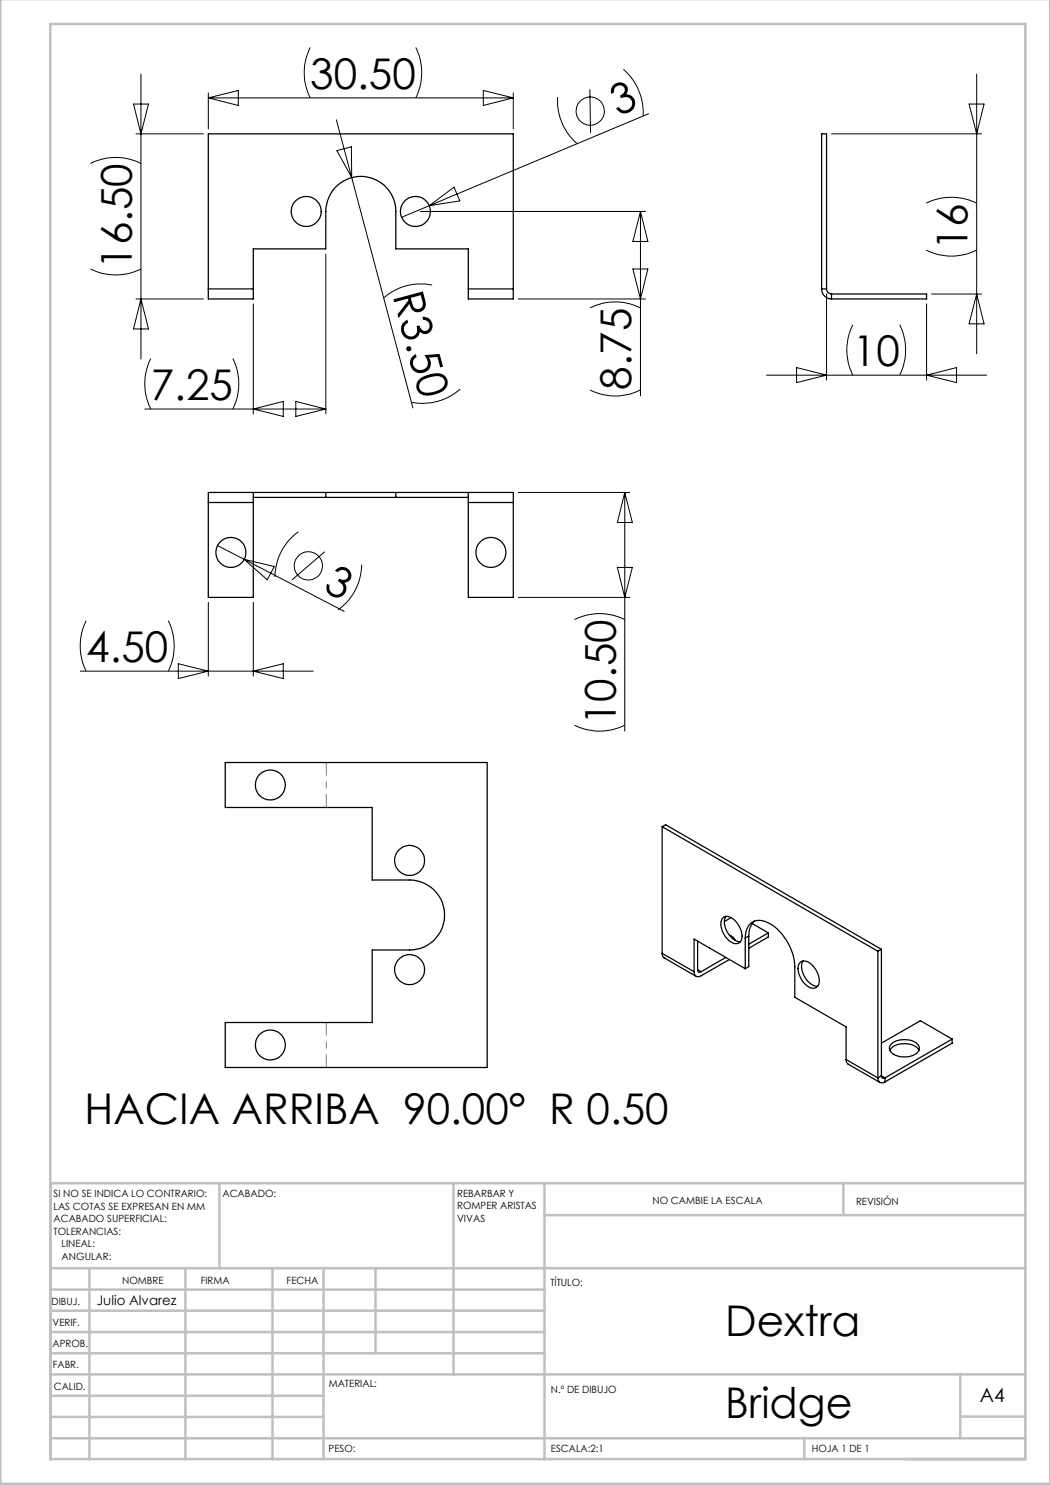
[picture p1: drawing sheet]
<svg xmlns="http://www.w3.org/2000/svg" width="210mm" height="297mm" viewBox="0 0 210 297" stroke-linecap="round" stroke-linejoin="round" font-family="sans-serif">
<g fill="none" stroke="#000" stroke-width=".2">
<path d="M28.2 14.8v57M41.7 18.6v7.2M41.7 19.6h61M41.7 19.6l6-1.5v3zM62.1 9.5a11.2 11.2 0 0 0 0 10.1M83.1 9.5a11.2 11.2 0 0 1 0 10.1M96.7 18.1l6 1.5-6 1.5zM102.7 18.6v7.2M111.5 19.4a11.5 11.5 0 0 0 4 9.4M118 17.9l.1 8.7M124.7 13.9a11.5 11.5 0 0 1 3.9 9.3M195.3 14.8v56"/>
<path d="M18.1 32.7a11.2 11.2 0 0 1 10.1 0M26.7 20.8h3l-1.5 6zM27.2 26.8h13.5M67.3 24l3 11.5M67.4 30.1l2.9-.8v6.2zM70.3 35.5l12.3 46.1M129.7 22.8l-43.8 18.3M166.3 26.8h30M193.8 20.8h3l-1.5 6zM18.1 53.8a11.2 11.2 0 0 0 10.1 0M27.2 59.8h13.5M28.2 59.8l1.5 6h-3z"/>
<path d="M65.2 50.8v32M84.1 42.3h45M85.9 41.1l-5.6 2.4M85.9 41.1l4.9-3.7 1.2 2.8zM86.4 57a11.2 11.2 0 0 0-9.7 2.6M103.6 59.8h25.5M126.6 53.8h3l-1.5 6zM128.1 42.3v36.9M128.1 42.3l1.5 6h-3zM165.3 58.8v17.2M185.2 50a11.2 11.2 0 0 0 10.1 0M185.2 40.6a11.2 11.2 0 0 1 10.1 0"/>
<path d="M186.3 58.8h10M195.3 58.8l1.5 6h-3zM30.2 71.7a11.2 11.2 0 0 0 0 10.1M46.6 71.7a11.2 11.2 0 0 1 0 10.1M50.7 60.8v22M92 77.8a11.2 11.2 0 0 1-9.7 2.6M118 78a11.2 11.2 0 0 0 10.1 0M118 61.6a11.2 11.2 0 0 1 10.1 0M153.3 75h44M159.3 73.5l6 1.5-6 1.5zM170.6 64.9a11.2 11.2 0 0 0 0 10.1M180 64.9a11.5 11.5 0 0 1 0 10.1"/>
<path d="M185.3 60.8v15.2M185.3 75l6-1.5v3zM29 81.8h36.2M50.7 81.8l6-1.5v3zM59.2 80.3l6 1.5-6 1.5zM103.6 98.5h22.3M125 98.5v47.7M125 98.5l1.5 6h-3zM43.5 109.1l5.3 2.8M48.8 111.9l20 10.4M48.8 111.9l6.1 1.4-1.5 2.7zM59.7 106.4a11.3 11.3 0 0 0-4.7 9"/>
<path d="M64.9 110.3l-6.5 5.7M72.3 112.9a11.3 11.3 0 0 1-4.7 9.1M103.6 119.5h22.3M123.5 113.5h3l-1.5 6zM16.1 134.2h46.6M17.2 124.1a11.5 11.5 0 0 0 0 10.1M33.7 124.1a11.2 11.2 0 0 1 0 10.1M35.7 132.7l6 1.5-6 1.5zM41.7 120.5v14.7M50.7 120.5v14.7M50.7 134.2l6-1.5v3zM114.9 123.9a11.1 11.1 0 0 1 10.1 0"/>
<path d="M114.9 145a11.1 11.1 0 0 0 10.1 0"/>
<circle cx="118" cy="22.2" r="2.83"/>
<circle cx="61.7" cy="113.2" r="2.82"/>
</g>
<path d="M65.3 152.5v9M65.3 204.5v9" fill="none" stroke="#808080" stroke-width=".2" stroke-dasharray="15.2 1.3 1.3 1.3" stroke-dashoffset="12.6"/>
<g fill="none" stroke="#c0c0c0" stroke-width=".5">
<path d="M.1 -.1v296.9h209.9v-296.9M10.1 4.8h195v287h-195zM43.9 236.6v17M90.7 236.6v38.3M108.9 236.6v55.3M168.7 236.6v6.3M205.1 236.6h-195v55.3M10.1 253.6h195M10.1 257.9h98.8M17.9 253.6v38.3M37.1 253.6v38.3M54.5 253.6v38.3"/>
<path d="M64.7 253.6v38.3M75.1 253.6v17M108.9 243h96.2M10.1 270.6h98.8M10.1 266.4h98.8M10.1 262.1h98.8M10.1 279.1h54.6M10.1 274.9h195M192.1 274.8v12.7M10.1 287.7h195M10.1 283.4h54.6M160.9 287.5v4.3"/>
<path d="M192.1 283.3h13"/>
</g>
<g fill="none" stroke="#000" stroke-width=".25">
<path d="M41.7 57.8v2h9v-2M41.7 57.8h9M41.7 57.8v-31h61v31M50.7 57.8v-8h14.5v-7.5a7 7 0 0 1 7-7 7 7 0 0 1 7 7v7.5h14.5v8M93.7 57.8v2h9v-2M93.7 57.8h9M164.3 57.8a1.99 1.99 0 0 0 2 2M164.3 57.8h1M164.3 57.8v-31h1v31M165.3 57.8a1.02 1.02 0 0 0 1 1M166.3 58.8h19v1h-19M166.3 58.8v1"/>
<path d="M50.7 98.5v2M50.7 99.5h14.5M65.2 98.5h-23.5v2M65.2 98.5h14M65.2 99.5h14M65.2 98.5v1M79.2 98.5h23.5v2M79.2 98.5v1M79.2 99.5h14.5M93.7 98.5v2M41.7 100.5v19h9v-19M41.7 100.5h9"/>
<path d="M93.7 100.5v19h9v-19M93.7 100.5h9M45 152.5h52.4v61h-52.4v-9h29.4v-14.5h7.5a7 7 0 0 0 7-7 7 7 0 0 0-7-7h-7.5v-14.5h-29.4zM132.4 165.3v25.4M132.4 165.3l43.2 24.9M132.4 165.3l.7-.3 43.2 24.9M132.4 190.7l.1 .5 .4 .4 6.3 3.7M132.4 190.7l6.4 3.6M139.5 194a.42 .42 0 0 0 .2 .4 .42 .42 0 0 0 .5-.1M139.5 188.2v5.8M139.5 194l.7 .3M141.9 189.6l.2 .1"/>
<path d="M144.6 183.6a1.72 1.72 0 0 1 2.3 .4 4 4 0 0 1 1.3 4.2 1.44 1.44 0 0 1-2.3 0 4.1 4.1 0 0 1-1.5-4.4zM145.2 191.5l-5 2.8M145.2 183.3a3.3 3.3 0 0 0 .8 3.9l1 .9 1.1 .2M145.9 191.9l-5.7 3.3a.85 .85 0 0 1-1 .1 .85 .85 0 0 1-.4-1M145.9 187l.6 .4 .5 .7M146.2 183.5l-1.3 .8M149 187.6a3 3 0 0 1 3-3.5 8.1 8.1 0 0 1 5.7 4.7l.8 1.9 .4 1.4 .1 7.4 10.2 5.9v6.5M149 187.6v6.1M149 193.7l-10.2-5.9v6.5M149.8 187.2l-.8 .4M149.8 187.2v6.1l-.8 .4M150.4 184.7l3.3 1.9"/>
<path d="M150.9 184.2l-.5 .5-.4 .9-.2 1.6M153.7 186.6v.8l-3.9 2.2M153.7 186.6l-3.9 2.2M160 192.5a1.72 1.72 0 0 1 2.4 .5 4 4 0 0 1 1.2 4.1 1.44 1.44 0 0 1-2.2 .1 4.1 4.1 0 0 1-1.6-4.5zM160.6 192.2a3.8 3.8 0 0 0 1.5 4.5l.7 .4 .7 .1M175.6 190.2v25.4M176.3 189.9l-.7 .3M176.3 189.9v25.3M169.2 211.9l.1 .6 .3 .3 6.4 3.7M169.2 211.9l6.4 3.7M175.6 215.6a.86 .86 0 0 0 .4 .9 .86 .86 0 0 0 1-.1M176.3 215.2a.44 .44 0 0 0 .2 .4 .44 .44 0 0 0 .5 0"/>
<path d="M176.3 215.2l-.7 .4M176.3 215.2l.7 .4M177 215.6v.8M178 210.1a3.7 3.7 0 0 1 4.2-1.2l1.1 .5 .5 .7M178.2 208.9a4.1 4.1 0 0 1 5.5 .2 1.43 1.43 0 0 1-1.1 2 4.1 4.1 0 0 1-4.6-.9l-.1-.3a1.02 1.02 0 0 1 .3-1zM190.4 207.8l-6.3-3.7-7.8 4.5M190.4 207.8l-13.4 7.8M190.4 207.8v.8l-13.4 7.8"/>
<circle cx="61.2" cy="42.3" r="3"/>
<circle cx="83.1" cy="42.3" r="3"/>
<circle cx="46.2" cy="110.5" r="3"/>
<circle cx="98.2" cy="110.5" r="3"/>
<circle cx="54.1" cy="157" r="3"/>
<circle cx="81.9" cy="172.1" r="2.99"/>
<circle cx="81.9" cy="193.9" r="2.99"/>
<circle cx="54.1" cy="209" r="2.99"/>
</g>
<g font-size="8.5">
<text x="62.1" y="17.7">30.50</text>
<text x="123.6" y="23.3" transform="rotate(-23 123.6 23.3)">3</text>
<text x="26.4" y="53.8" transform="rotate(-90 26.4 53.8)">16.50</text>
<text x="193.5" y="50" transform="rotate(-90 193.5 50)">16</text>
<text x="78.5" y="59.1" transform="rotate(75 78.5 59.1)">R3.50</text>
<text x="126.3" y="78" transform="rotate(-90 126.3 78)">8.75</text>
<text x="170.6" y="73.2">10</text>
<text x="30.2" y="79.9">7.25</text>
<text x="64.4" y="118.1" transform="rotate(27 64.4 118.1)">3</text>
<text x="17.2" y="132.4">4.50</text>
<text x="123.1" y="145" transform="rotate(-90 123.1 145)">10.50</text>
<text x="16.9" y="224.7">HACIA ARRIBA 90.00° R 0.50</text>
<text x="145" y="267.3">Dextra</text>
<text x="145" y="283.5">Bridge</text>
</g>
<text font-size="3.9" x="196" y="280.4">A4</text>
<text font-size="2.7" x="19.4" y="261">Julio Alvarez</text>
<g font-size="2">
<text x="10.7" y="239.5">SI NO SE INDICA LO CONTRARIO:</text>
<text x="44.5" y="239.5">ACABADO:</text>
<text x="91.4" y="239.4">REBARBAR Y</text>
<text x="10.7" y="242">LAS COTAS SE EXPRESAN EN MM</text>
<text x="10.7" y="244.5">ACABADO SUPERFICIAL:</text>
<text x="91.4" y="241.9">ROMPER ARISTAS</text>
<text x="91.4" y="244.4">VIVAS</text>
<text x="130.5" y="240.8">NO CAMBIE LA ESCALA</text>
<text x="171.2" y="240.9">REVISIÓN</text>
<text x="10.7" y="247">TOLERANCIAS:</text>
<text x="12.3" y="249.5">LINEAL:</text>
<text x="12.3" y="252">ANGULAR:</text>
<text x="24.4" y="256.9">NOMBRE</text>
<text x="40.1" y="256.8">FIRMA</text>
<text x="57.3" y="256.8">FECHA</text>
<text x="110.1" y="257.1">TÍTULO:</text>
<text x="10.3" y="260.9">DIBUJ.</text>
<text x="10.5" y="269.3">APROB.</text>
<text x="10.5" y="265.2">VERIF.</text>
<text x="10.6" y="273.6">FABR.</text>
<text x="10.8" y="278">CALID.</text>
<text x="65.8" y="277.4">MATERIAL:</text>
<text x="110.2" y="278.5">N.º DE DIBUJO</text>
<text x="65.7" y="290.4">PESO:</text>
<text x="110.2" y="290.5">ESCALA:2:1</text>
<text x="162.4" y="290.4">HOJA 1 DE 1</text>
</g>
</svg>
